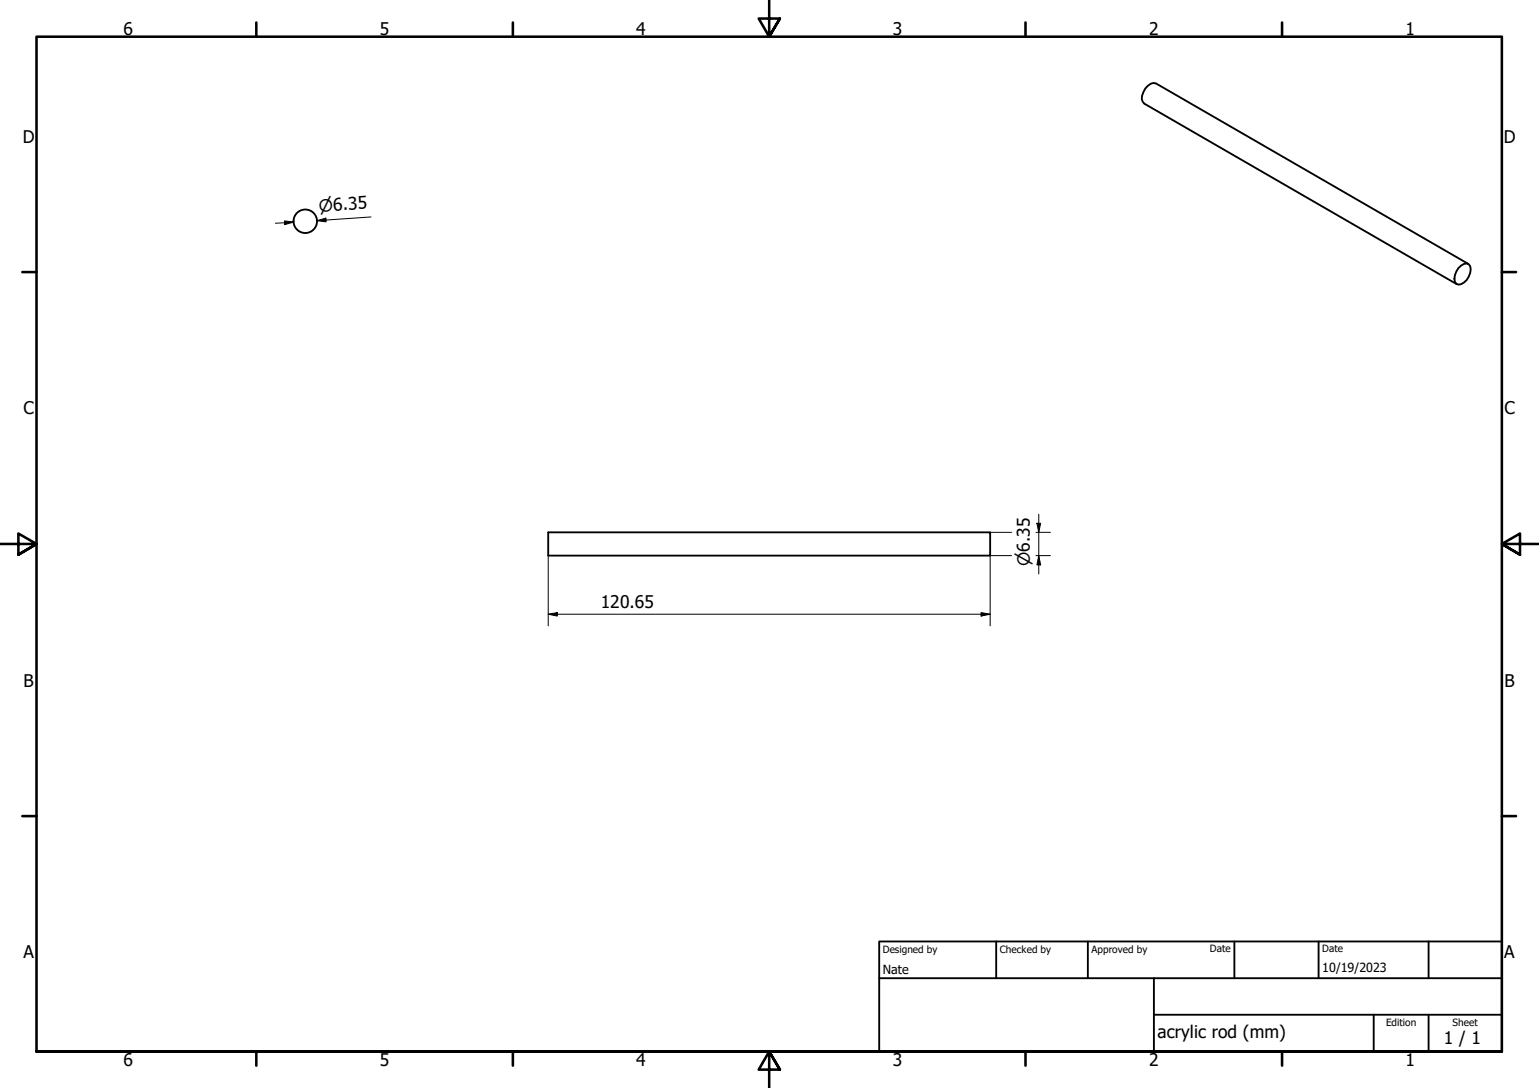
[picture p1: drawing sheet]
<svg xmlns="http://www.w3.org/2000/svg" width="420mm" height="297mm" viewBox="0 0 420 297" stroke-linecap="round" stroke-linejoin="round" font-family="sans-serif">
<!-- layer: Visible (ISO) -->
<g fill="none" stroke="#000" stroke-width=".51">
<path d="M398.1 73.2a2.25 2.25 0 0 1 2.9-1 2.86 2.86 0 0 1 0 3.3 3.6 3.6 0 0 1-2.9 2.2 1.74 1.74 0 0 1-.9-2.5zM400.9 72.1l-85.3-49.3a2.6 2.6 0 0 0-2.9 1.4 3.2 3.2 0 0 0-.3 4.1l85.3 49.3M149.7 145.3h120.6v6.4h-120.6z"/>
<circle cx="83.3" cy="60.4" r="3.2"/>
</g>
<!-- layer: Border (ISO) -->
<g fill="none" stroke="#000" stroke-width=".7">
<path d="M70 6.1v3.9M140 6.1v3.9M210 0v10l-2.9-4.9h5.8l-2.9 4.9 2.9-4.9M280 6.1v3.9M350 6.1v3.9M6.1 74.3h3.9M410 74.3h3.9M0 148.5h10l-5-2.8v5.7l5-2.9-5 2.9M420 148.5h-10l5-2.8v5.7l-5-2.9 5 2.9M6.1 222.8h3.9M410 222.8h3.9M10 287.1v-277.1h400v277.1h-400h400"/>
<path d="M70 287.1v3.8M140 287.1v3.8M212.9 292l-2.9-4.9 2.9 4.9h-5.8l2.9-4.9v9.9M280 287.1v3.8M350 287.1v3.8"/>
</g>
<!-- layer: Title (ISO) -->
<path d="M240 257h170v30.1h-170zM272 257v10.1M297 257v10.1M337 257v10.1M360 257v10.1M390 257v10.1M240 267.1h170M315 277h95M315 267.1v20M375 277v10.1M390 277v10.1" fill="none" stroke="#000" stroke-width=".51"/>
<!-- layer: Dimension (ISO) -->
<g fill="none" stroke="#000" stroke-width=".27">
<path d="M101.3 59.2l-14.7 1 2.4-.1M77.7 60.3l2.5 .3-2.5 .7zM80.2 60.6l-5 .3M86.6 60.2l2.4-.7v1.1zM149.7 151.7v19.2M270.3 145.3h5.9M276.2 151.7h-5.9v19.2M282.8 145.3h4M282.8 151.7h4M283.1 142.9h1l-.5 2.4zM283.6 151.7l.5 2.5h-1zM283.6 140.4v16.3"/>
<path d="M149.7 167.7l2.4-.5v1zM149.7 167.7h120.6M267.8 167.2l2.5 .5-2.5 .5z"/>
</g>
<g fill="#000">
<path d="M86.6 60.2l2.4-.7v1.1z" fill-rule="evenodd"/>
<path d="M77.7 60.3l2.5 .3-2.5 .7z" fill-rule="evenodd"/>
<path d="M283.1 142.9h1l-.5 2.4z" fill-rule="evenodd"/>
<path d="M283.6 151.7l.5 2.5h-1z" fill-rule="evenodd"/>
<path d="M149.7 167.7l2.4-.5v1z" fill-rule="evenodd"/>
<path d="M267.8 167.2l2.5 .5-2.5 .5z" fill-rule="evenodd"/>
</g>
<g font-size="4.8">
<text x="33.7" y="9.6">6</text>
<text x="103.7" y="9.6">5</text>
<text x="173.7" y="9.6">4</text>
<text x="243.7" y="9.6">3</text>
<text x="313.7" y="9.6">2</text>
<text x="383.7" y="9.6">1</text>
<text x="6.2" y="38.9">D</text>
<text x="410.5" y="38.9">D</text>
<text x="6.4" y="113.1">C</text>
<text x="410.7" y="113.1">C</text>
<text x="164" y="166.1">120.65</text>
<text x="6.4" y="187.4">B</text>
<text x="410.7" y="187.4">B</text>
<text x="6.4" y="261.7">A</text>
<text x="410.7" y="261.7">A</text>
<text x="316" y="283.4">acrylic rod (mm)</text>
<text x="394.2" y="285">1 / 1</text>
<text x="33.7" y="290.9">6</text>
<text x="103.7" y="290.9">5</text>
<text x="173.7" y="290.9">4</text>
<text x="243.7" y="290.9">3</text>
<text x="313.7" y="290.9">2</text>
<text x="383.7" y="290.9">1</text>
</g>
<g font-size="4.6">
<text x="87.1" y="57.8" transform="rotate(-4 87.1 57.8)">⌀6.35</text>
<text x="281.2" y="154.5" transform="rotate(-90 281.2 154.5)">⌀6.35</text>
</g>
<g font-size="3.4">
<text x="241" y="266">Nate</text>
<text x="361" y="265.5">10/19/2023</text>
</g>
<g font-size="2.7">
<text x="241" y="260.1">Designed by</text>
<text x="273" y="260.1">Checked by</text>
<text x="298" y="260.1">Approved by</text>
<text x="330.3" y="260">Date</text>
<text x="361" y="260">Date</text>
<text x="378.4" y="280.1">Edition</text>
<text x="396.6" y="280.1">Sheet</text>
</g>
</svg>
